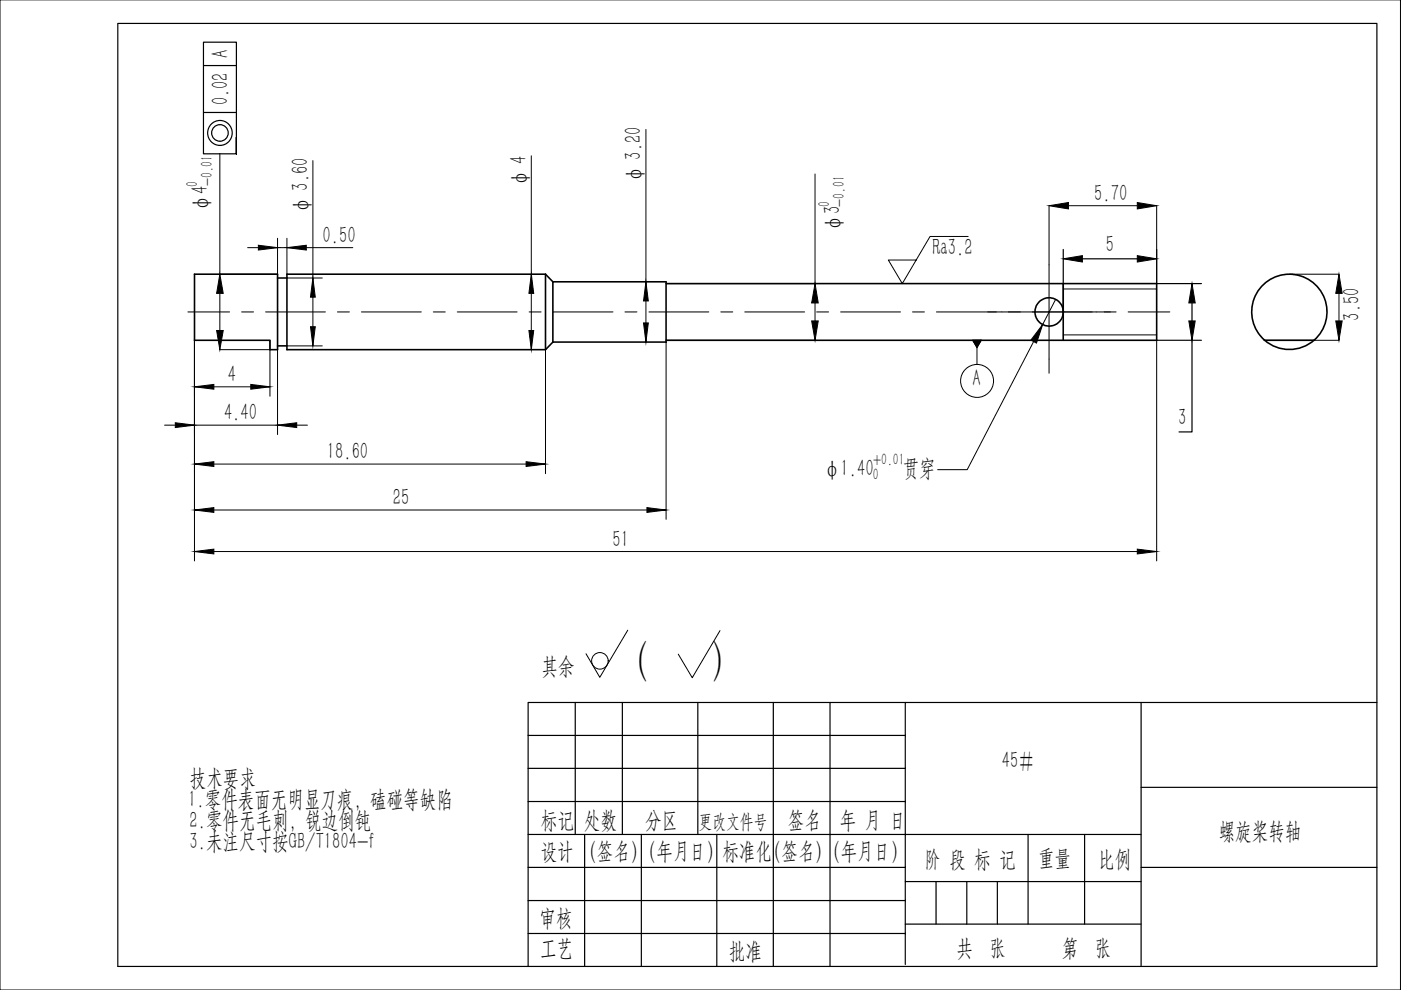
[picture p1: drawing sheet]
<svg xmlns="http://www.w3.org/2000/svg" width="297mm" height="210mm" viewBox="0 0 297 210" stroke-linecap="round" stroke-linejoin="round" font-family="sans-serif">
<!-- layer: 0 -->
<g fill="none" stroke="#000" stroke-width=".25">
<path d="M25 5h266.9v199.9h-266.9zM43.1 8.9h7v23.7v-3.5v3.5h-7zM43.1 13.9h7M43.1 23.8h7M225.4 52.9v13.2M229.5 54.9h11.6M245.2 52.9v7.2h9.5M206.2 72.2h1.8l-.9 1.5zM245.2 72.2h9.5M252.7 72.2v19.4h-2.7M252.7 64.2v3.8M112 155.9h79.9"/>
<path d="M122 148.9v28M132 148.9v28M148 148.9v28M164 148.9v56M176 148.9v56M191.9 148.9v55.6M241.9 148.9v28M291.9 148.9h-179.9v56M112 176.9h129.9v28M112 162.9h79.9M112 169.9h79.9M124 176.9v28"/>
<path d="M136 176.9v28M152 176.9v28M218 176.9v19M230 176.9v19M241.9 166.9h50M112 183.9h79.9M112 190.9h79.9M112 197.9h79.9M191.9 186.9h50M191.9 195.9h50M198.5 186.9v9M205 186.9v9"/>
<path d="M211.5 186.9v9M241.9 183.9h50"/>
<circle cx="46.6" cy="28.2" r="1.76"/>
<circle cx="46.6" cy="28.2" r="2.63"/>
</g>
<g fill="none" stroke="#000" stroke-width=".21">
<path d="M0 0h296.9v209.9h-296.9zM46.6 32.6v25.5h12.2M66.3 34.1v39.2M112.6 33v41.1M136.9 27.4v45.1M172.8 36.9v23.2h-31.5M52.5 52.5h22.3M58.8 50.5v7.6M60.8 58.9h7.5M60.8 50.5v7.6M205.3 50.1h-8.1l-5.9 10-3-5h6M222.4 53.1v13h-23.9"/>
<path d="M222.4 43.6v9.5M226.5 43.6h14.6M245.2 43.6v16.5M273.4 58.1h10.5M39.8 66.1h8.9M41.2 72.2v46.7M46.6 74.1h10.6M46.6 62.2v7.9M51.2 66.1h2.6M56.3 66.1h12.7M57.2 72.2v11.8M58.8 74.1v18"/>
<path d="M60.8 73.3h7.5M71.5 66.1h2.6M76.6 66.1h12.7M91.9 66.1h2.5M96.9 66.1h12.7M112.2 66.1h2.5M115.7 74.1v26.3M117.3 66.1h12.7M132.5 66.1h2.5M137.6 66.1h12.7M141.2 72.5v37.6M141.3 72.2h31.5"/>
<path d="M152.8 66.1h2.6M157.9 66.1h12.7M172.8 64.2v3.8M173.1 66.1h2.6M178.2 66.1h12.7M193.5 66.1h2.5M207.1 73.7v3.6M213.8 66.1h2.5M218.9 66.1h12.7M219.2 72.4l-14.1 27.2h-6.3M223.8 63.5l-2.7 5.3M225.4 71h19.8"/>
<path d="M225.4 61.3h19.8M236.6 66.1h-14.2v13M239.2 66.1h8.8M245.2 72.2v46.7M268.1 72.2h15.8M283.9 62.2v5.8M34.9 90.1h30.3M41.2 82h16M41.2 98.4h74.5M41.2 108.1h100M41.2 116.9h204M133.1 133.6l-5.9 10-3-5"/>
<path d="M152.7 133.7l-5.9 10-3-5"/>
<circle cx="207.2" cy="80.8" r="3.5"/>
<circle cx="127.2" cy="140.1" r="1.76"/>
</g>
<g fill="none" stroke="#000" stroke-width=".34">
<path d="M41.2 58.1h17.6v16h-1.6v-1.9h-16zM58.8 58.9h2M115.7 58.1h-54.9v16h54.9M115.7 58.1l1.5 1.6M115.7 58.1v16M117.2 59.7h24v12.8h-24M117.2 59.7v12.8M58.8 73.3h2M117.2 72.5l-1.5 1.6M141.2 60.1h104v12.1h-104M225.4 60.1v12.1M268.1 72.2h10.5"/>
<circle cx="222.4" cy="66.2" r="2.99"/>
<circle cx="273.4" cy="66.1" r="8"/>
</g>
<g fill="#000" stroke="#000" stroke-width=".21">
<path d="M54.8 52l4 .5-4 .5zM60.8 52.5l4.1-.5v1zM66.3 58.9l.5 4.1h-1zM112.6 58.1l.6 4.1h-1.1zM136.9 59.7l.6 4.1h-1.1zM222.4 43.6l4.1-.7v1.4zM225.4 54.9l4.1-.7v1.4zM241.1 42.9l4.1 .7-4.1 .7zM241.1 54.2l4.1 .7-4.1 .7zM45.9 70.1h1.4l-.7 4zM46.6 58.1l.7 4.1h-1.4zM65.8 69.3h1l-.5 4z"/>
<path d="M112.1 70.1h1.1l-.6 4zM136.4 68.5h1.1l-.6 4zM172.1 68h1.4l-.7 4.2zM172.8 60.1l.7 4.1h-1.4zM206.2 72.2h1.8l-.9 1.5zM221.1 68.8l-1.3 3.9-1.2-.6zM252.7 60.1l.7 4.1h-1.3zM252.1 68h1.3l-.7 4.2zM283.2 68h1.4l-.7 4.2zM283.9 58.1l.7 4.1h-1.4zM37.2 89.6l4 .5-4 .5zM41.2 82l4.1-.5v1z"/>
<path d="M41.2 98.4l4.1-.5v1zM53.2 81.5l4 .5-4 .5zM58.8 90.1l4.1-.5v1zM111.5 97.9l4.2 .5-4.2 .5zM41.2 108.1l4.1-.5v1zM41.2 116.9l4.1-.5v1zM137.2 107.6l4 .5-4 .5zM241.1 116.4l4.1 .5-4.1 .5z"/>
</g>
<g font-size="9.1">
<text x="131.4" y="143">（</text>
<text x="150.5" y="143">）</text>
</g>
<g font-size="5">
<text x="48.4" y="12.3" transform="rotate(-90 48.4 12.3)">A</text>
<text x="48.3" y="22.4" transform="rotate(-90 48.3 22.4)">0.02</text>
<text x="111.6" y="39.5" transform="rotate(-90 111.6 39.5)">φ 4</text>
<text x="135.9" y="38.5" transform="rotate(-90 135.9 38.5)">φ 3.20</text>
<text x="44.1" y="44.6" transform="rotate(-90 44.1 44.6)">φ4</text>
<text x="65.3" y="45.1" transform="rotate(-90 65.3 45.1)">φ 3.60</text>
<text x="232" y="42.7">5.70</text>
<text x="68.4" y="51.5">0.50</text>
<text x="178.1" y="49" transform="rotate(-90 178.1 49)">φ3</text>
<text x="234.5" y="53.4">5</text>
<text x="197.7" y="54.1">Ra3.2</text>
<text x="288.2" y="68" transform="rotate(-90 288.2 68)">3.50</text>
<text x="48.3" y="81">4</text>
<text x="206.2" y="81.9">A</text>
<text x="47.5" y="89.1">4.40</text>
<text x="249.8" y="90.1">3</text>
<text x="69.3" y="97.4">18.60</text>
<text x="174.7" y="100.9">φ1.40</text>
<text x="191.4" y="100.9">贯穿</text>
<text x="83.3" y="107.1">25</text>
<text x="129.9" y="115.9">51</text>
<text x="114.8" y="142.8">其余</text>
<text x="40.3" y="166.6">技术要求</text>
<text x="212.4" y="162.7">45#</text>
<text x="39.9" y="171.1">1.零件表面无明显刀痕，磕碰等缺陷</text>
<text x="40.2" y="175.6">2.零件无毛刺，锐边倒钝</text>
<text x="114.7" y="175.6">标记</text>
<text x="123.8" y="175.6">处数</text>
<text x="136.8" y="175.5">分区</text>
<text x="167" y="175.6">签名</text>
<text x="178.1" y="175.6">年 月 日</text>
<text x="258.4" y="177.9">螺旋桨转轴</text>
<text x="40.2" y="180.1">3.未注尺寸按GB/T1804-f</text>
<text x="114.6" y="182.1">设计 （签名）（年月日）</text>
<text x="153.2" y="182.1">标准化（签名）（年月日）</text>
<text x="196" y="183.7">阶 段 标 记</text>
<text x="220.1" y="183.6">重量</text>
<text x="232.8" y="183.7">比例</text>
<text x="114.4" y="196.4">审核</text>
<text x="114.5" y="202.6">工艺</text>
<text x="154.6" y="203.3">批准</text>
<text x="202.8" y="202.7">共</text>
<text x="209.8" y="202.7">张</text>
<text x="225.1" y="202.7">第</text>
<text x="232.2" y="202.7">张</text>
</g>
<text font-size="4.2" x="148.1" y="175.6">更改文件号</text>
<g font-size="3.5">
<text x="41.9" y="39.6" transform="rotate(-90 41.9 39.6)">0</text>
<text x="45" y="39.5" transform="rotate(-90 45 39.5)">-0.01</text>
<text x="175.9" y="43.9" transform="rotate(-90 175.9 43.9)">0</text>
<text x="179.1" y="43.8" transform="rotate(-90 179.1 43.8)">-0.01</text>
<text x="185" y="101.7">0</text>
<text x="185.1" y="98.7">+0.01</text>
</g>
</svg>
